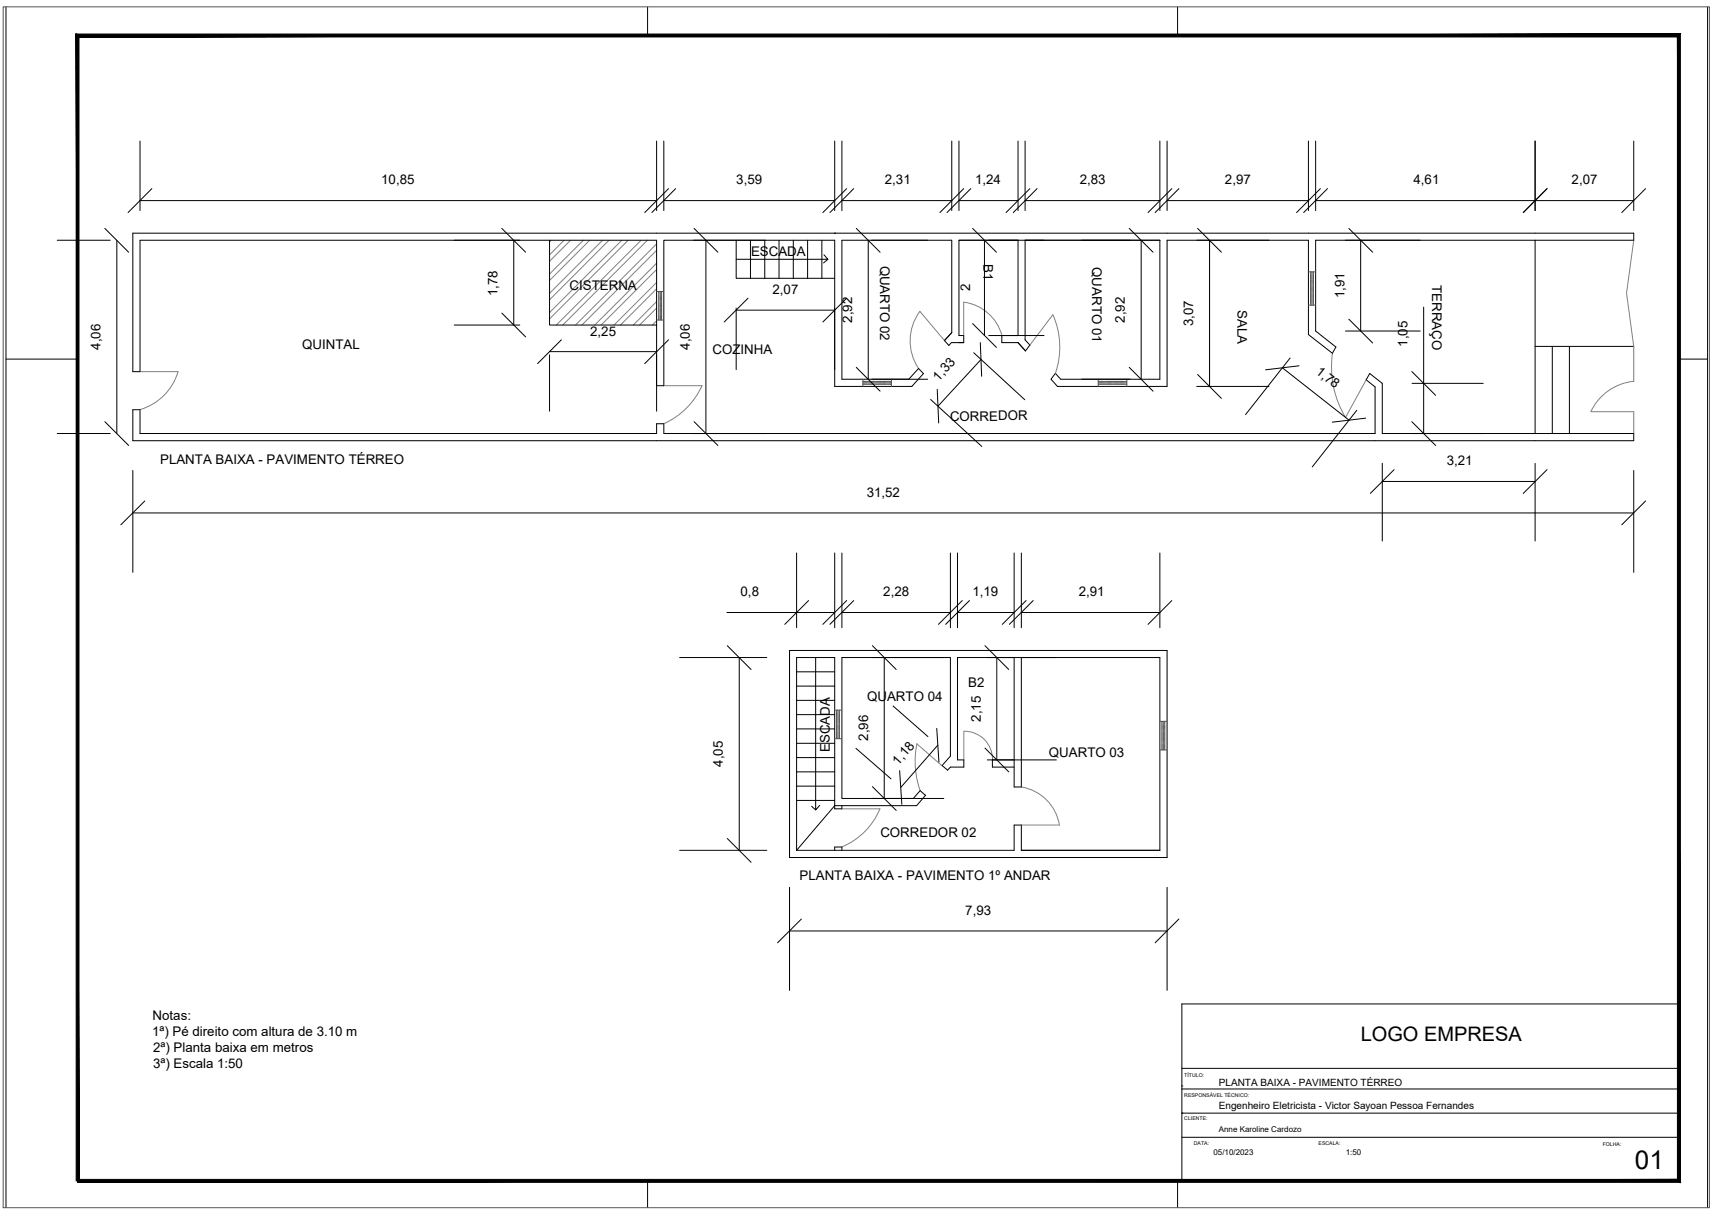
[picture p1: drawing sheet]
<svg xmlns="http://www.w3.org/2000/svg" width="594mm" height="420mm" viewBox="0 0 594 420" stroke-linecap="round" stroke-linejoin="round" font-family="sans-serif">
<!-- layer: PAREDES -->
<g fill="none" stroke="#000" stroke-width=".35">
<path d="M48.6 48.9v24.2M227.7 48.9v24.2M230.2 48.9v24.2M289.5 48.9v24.2M292 48.9v24.2M330.1 48.9v24.2M332.6 48.9v24.2M353.1 48.9v24.2M355.5 48.9v24.2M402.3 48.9v24.2M404.7 48.9v24.2M453.8 48.9v24.2"/>
<path d="M456.3 48.9v24.2M532.4 48.9v24.2M566.6 48.9v24.2M48.6 69.6h179.1M230.2 69.6h59.3M292 69.6h38.1M332.6 69.6h20.5M355.5 69.6h46.8M404.7 69.6h49.1M456.3 69.6h110.3M19.9 83.4h18.3M40.5 83.4v67"/>
<path d="M178.2 83.4v29.4M190.6 83.4v29.4h37.1M240.5 83.4h25M244.8 83.4v67M255.3 83.4v13.2h34.2M260.3 83.4v13.2M265.2 83.4v13.2M270.2 83.4v13.2M275.1 83.4v13.2M280.1 83.4v13.2M285 83.4v13.2M285.7 88.4l1.4 1.6h-31.8"/>
<path d="M287.1 90l-1.5 1.2M289.5 80.9h.1M301.1 83.4v48.2M332.6 83.4h69.7v48.2h-34.5l-1.8-2.1-1.5 2.1 2.2 2.5h38v-50.7h49.1v32.7l8.3 6.5M341.4 83.4v33M355.5 83.4v34.5l1.7 1.8-1.6 2.1-2.5-2.9h-5.7v-2.5M395.8 83.4v48.2M419.5 83.4v50.7M471.9 83.4v31.5M532.4 83.4v67M157.5 112.8h22.8M255.3 106.9v21.3"/>
<path d="M255.3 107.6h34.2M342.9 116.4h19.2M353.1 116.4v-33h-20.5v33h1.6v2.5h-4.3l-.8 .9-1.6-1.6 2.6-2.8v-32h-38.1v48.2h29.7M466.6 114.9h25.9M493.7 106.6v43.8M190.6 123.1v19.6M190.6 122h37.1M315.2 131.6l3.4-3.8 1.7 1.8-4.1 4.5h-26.7v-50.7h-59.3v50.4h-2.5M322.7 138.6l17.8 16.3M337.7 122.4l17.7 16.3M340.2 124.7l-14.9 16.2M415 134.1h25.1"/>
<path d="M444.7 127.6l23.1 18.2M447.4 124.2l-15.4 19.6M462.1 122.6l1.2-2.2-7-5.5v-31.5h110.3v-2.5h-520.5v48h2.5v-45.5h179.1v59.3M489.7 133h24.7M532.4 120.2h34.2M538.4 120.2v30.2M544.3 120.2v30.2M19.9 150.4h18.3M230.2 150.2v-3.2h-2.5v3.4h-179.1v-8.2h-2.5v10.7h520.5v-2.5h-87.2v-17.4l-4.4-3.4-1.2 2.2 3.1 2.4v16.2h-246.7M470.5 142.4l-15.4 19.6M46.1 163.2v35.4M46.1 178h520.5"/>
<path d="M479.4 160.7v27M479.4 167h53M532.4 160.7v27M566.6 163.2v35.4M276.3 191.9v25.9M289.5 191.9v25.9M292 191.9v25.9M329.6 191.9v25.9M332.1 191.9v25.9M351.7 191.9v25.9M354.2 191.9v25.9M402.3 191.9v25.9"/>
<path d="M252.1 212.5h37.4M292 212.5h37.6M332.1 212.5h19.6M354.2 212.5h48.1M235.7 228.1h30.2M256.4 228.1v66.9M273.8 225.7h130.9v71.8h-130.9zM276.3 233.1h13.2M276.3 238h13.2M282.9 228.1v52.9l1.4-1.6M306.7 228.1v48.9M345.7 228.1v35.6"/>
<path d="M351.7 228.1v45h2.5v-45M276.3 243h13.2M276.3 247.9h13.2M276.3 252.9h13.2M276.3 257.9h13.2M296.8 259.6l12.2 10.6M309.7 244.9l12.1 10.7M325.2 258.5l-12.8 14.7M276.3 262.8h13.2M276.3 267.8h13.2M276.3 272.8h13.2M276.3 277.7h13.2"/>
<path d="M281.5 279.7l1.4 1.3M292 279.5v1.1h-2.5v-52.5h-13.2v66.9M302.3 277h25M321 276l-1.9-1.7-2.4 2.7h-24.7v-48.9h37.6v34.2l-2.9 3.3 1.9 1.6 1-1.1h4.7v-2.4h-2.2v-35.6h70.2v66.9h-48.1v-8.7h-2.5v8.7h-75.4M321 275.9l-3.1 3.6h-28.4l-13.2 15.5M342.4 263.7h24M344.2 263.4v2.7h7.5M235.7 295h30.2M289.5 295v-1.1h2.5v1.1M273.8 307.8v35.8M404.7 307.8v35.8M273.8 323h130.9"/>
</g>
<!-- layer: PORTAS -->
<g fill="none" stroke="#808080" stroke-width=".35">
<path d="M191.2 83.4l-.6 .6M195.6 83.4l-5 5M197.9 83.4l-7.3 7.2M202.3 83.4l-11.7 11.7M204.5 83.4l-13.9 13.9M209 83.4l-18.4 18.4M211.2 83.4l-20.6 20.6M215.6 83.4l-25 25.1M217.8 83.4l-27.2 27.3M222.3 83.4l-29.4 29.4M224.5 83.4l-29.3 29.4M227.7 84.6l-28.1 28.2"/>
<path d="M227.7 91.3l-21.5 21.5M227.7 98l-14.8 14.8M227.7 86.9l-25.9 25.9M227.7 93.5l-19.2 19.3M566.6 83.4l-2.5 18.3 2.5 18.5v12.1a18.2 18.2 0 0 0-14.9 10.5h14.9v7.6M227.7 104.6l-8.1 8.2M227.7 111.3l-1.4 1.5M227.7 100.2l-12.5 12.6M227.7 106.9l-5.9 5.9M327.5 118.2l-8.5-10.2a17.2 17.2 0 0 0-.4 19.9M347.5 116.4a15.9 15.9 0 0 0-13.3-11.6v11.6M365.1 109.2l-7.9 10.5"/>
<path d="M365.2 109.2a27.9 27.9 0 0 1 .8 20.3M48.6 128.9h13.2a19.4 19.4 0 0 1-13.2 13.2M230.2 133.8h13.3a26.5 26.5 0 0 1-13.2 13.2M462.1 122.6a33.9 33.9 0 0 0 4.5 22.2l7.2-13M318 258.1l8.7 7.6M318 258a30.5 30.5 0 0 0 1.1 16.3M334.3 253.7v10M334.3 253.7a9.7 9.7 0 0 1 9.9 9.9M354.2 273a16 16 0 0 1 13.2 13.3h-13.2M292 280.6h13.2a24.4 24.4 0 0 1-13.2 13.2"/>
</g>
<!-- layer: JANELA -->
<g fill="none" stroke="#545454" stroke-width=".35">
<path d="M1.1 2.4h591.7v416.6h-591.7zM453.8 94.3h2.5M454.5 94.3v11.6M455 94.3v11.6M455.5 94.3v11.6M227.8 111h2.4M227.8 101.1h2.4M228.5 101.1v9.9M229 101.1v9.9M229.4 101.1v9.9M453.8 105.9h2.5M299.3 132.8h9.9"/>
<path d="M299.3 133.3h9.9M299.3 132.3h9.9M299.3 131.6v2.5M309.2 131.6v2.5M380.9 131.6v2.5M380.9 132.8h9.9M380.9 133.3h9.9M380.9 132.3h9.9M390.8 131.6v2.5M289.4 256.3h2.4M289.4 246.4h2.4M290.1 246.4v9.9"/>
<path d="M290.6 246.4v9.9M291.1 246.4v9.9M402.2 250.3h2.5M403 250.3v9.9M403.4 250.3v9.9M403.9 250.3v9.9M402.2 260.2h2.5"/>
</g>
<!-- layer: ARQ-FOLHA -->
<g fill="none" stroke="#000" stroke-width=".35">
<path d="M2.1 2.4v416.6M224.6 2.4v9.9M408.4 2.4v9.9M592.2 2.4v416.6M2.1 124.6h24.8M582.3 124.6h9.9M582.3 348.3h-172.4v61.4M409.9 376.8h.1M409.9 377.8h172.4M409.9 370.7h172.4M409.9 386.2h.1M409.9 394.6h172.4"/>
<path d="M409.9 386.2h172.4M224.6 409.7v9.3M408.4 409.7v9.3"/>
</g>
<path d="M26.9 409.2v1l554.8-1zM26.9 410.2l554.8-1 1.1 1zM581.7 12.8v396.4l1.1 1zM581.7 12.8l1.1-1v398.4zM27.4 12.8h554.3l1.1-1zM26.4 11.8h556.4l-555.4 1zM26.4 11.8l1 397.9v-396.9zM26.4 11.8l1 397.9h-1z" fill="#000" stroke="#000" stroke-width=".35"/>
<!-- layer: 0 -->
<g fill="none" stroke="#000" stroke-width=".35">
<path d="M36.4 79.2l8.2 8.3M52.7 65.4l-8.3 8.3M174 79.2l8.3 8.3M231.9 65.4l-8.3 8.3M234.3 65.4l-8.2 8.3M240.7 79.2l8.3 8.3M293.6 65.4l-8.2 8.3M296.1 65.4l-8.3 8.3M297 79.2l8.2 8.3M334.2 65.4l-8.2 8.3M336.7 65.4l-8.3 8.3M337.3 79.2l8.3 8.3"/>
<path d="M357.2 65.4l-8.3 8.3M359.7 65.4l-8.3 8.3M391.6 79.2l8.3 8.3M406.4 65.4l-8.3 8.3M408.9 65.4l-8.3 8.3M415.3 79.2l8.3 8.3M457.9 65.4l-8.2 8.3M460.4 65.4l-8.3 8.3M467.8 79.2l8.2 8.3M536.5 65.4l-8.2 8.3M570.7 65.4l-8.3 8.3M174 108.6l8.3 8.3"/>
<path d="M194.7 117.9l-8.3 8.3M231.9 117.9l-8.3 8.3M259.4 103.5l-8.2 8.2M293.6 103.5l-8.2 8.2M337.3 112.3l8.3 8.2M340 118.9l.4 11.7M467.8 110.7l8.2 8.3M297 127.5l8.2 8.2M325 135.1l.5 11.7M391.6 127.5l8.3 8.2M415.3 129.9l8.3 8.3M450.5 126.9l-11.6 1.4"/>
<path d="M489.6 128.9l8.3 8.3M36.4 146.3l8.2 8.3M240.7 146.3l8.3 8.3M473.6 145.1l-11.6 1.4M489.6 146.3l8.3 8.3M50.2 173.8l-8.3 8.3M483.5 162.9l-8.3 8.3M536.5 162.9l-8.2 8.3M570.7 173.8l-8.3 8.3M280.4 208.4l-8.2 8.2M293.6 208.4l-8.2 8.2M296.1 208.4l-8.3 8.2"/>
<path d="M333.7 208.4l-8.2 8.2M336.2 208.4l-8.2 8.2M355.9 208.4l-8.3 8.2M358.3 208.4l-8.2 8.2M406.4 208.4l-8.3 8.2M252.2 224l8.3 8.3M302.6 224l8.2 8.3M341.6 224l8.2 8.3M324.9 252.7l.7 11.7M341.6 259.5l8.2 8.3M302.6 272.9l8.2 8.3M312 267.4l.8 11.7"/>
<path d="M252.2 290.9l8.3 8.3M277.9 318.9l-8.2 8.2M408.9 318.9l-8.3 8.2"/>
</g>
<text font-size="9" x="567" y="405.5">01</text>
<text font-size="6.9" x="471.9" y="361.1">LOGO EMPRESA</text>
<g font-size="4.6">
<text x="132.2" y="64">10,85</text>
<text x="255.4" y="64">3,59</text>
<text x="306.9" y="64">2,31</text>
<text x="338.2" y="64">1,24</text>
<text x="374.4" y="64">2,83</text>
<text x="424.8" y="64">2,97</text>
<text x="490.2" y="64">4,61</text>
<text x="545" y="64">2,07</text>
<text x="260.5" y="89">ESCADA</text>
<text x="305.3" y="92.1" transform="rotate(90 305.3 92.1)">QUARTO 02</text>
<text x="341" y="91.6" transform="rotate(90 341 91.6)">B1</text>
<text x="378.7" y="92.7" transform="rotate(90 378.7 92.7)">QUARTO 01</text>
<text x="197.5" y="100.7">CISTERNA</text>
<text x="267.9" y="102">2,07</text>
<text x="336.5" y="101.1" transform="rotate(-90 336.5 101.1)">2</text>
<text x="496.7" y="99" transform="rotate(90 496.7 99)">TERRAÇO</text>
<text x="172.6" y="102.7" transform="rotate(-90 172.6 102.7)">1,78</text>
<text x="429.2" y="107.6" transform="rotate(90 429.2 107.6)">SALA</text>
<text x="466.3" y="103.4" transform="rotate(-90 466.3 103.4)">1,91</text>
<text x="295.5" y="111.9" transform="rotate(-90 295.5 111.9)">2,92</text>
<text x="390.1" y="111.9" transform="rotate(-90 390.1 111.9)">2,92</text>
<text x="413.9" y="113.2" transform="rotate(-90 413.9 113.2)">3,07</text>
<text x="204.7" y="116.4">2,25</text>
<text x="34.9" y="121.3" transform="rotate(-90 34.9 121.3)">4,06</text>
<text x="104.8" y="121.2">QUINTAL</text>
<text x="239.2" y="121.3" transform="rotate(-90 239.2 121.3)">4,06</text>
<text x="247.1" y="123">COZINHA</text>
<text x="488.1" y="120.3" transform="rotate(-90 488.1 120.3)">1,05</text>
<text x="456.1" y="129.4" transform="rotate(38 456.1 129.4)">1,78</text>
<text x="325.5" y="132.4" transform="rotate(-47 325.5 132.4)">1,33</text>
<text x="329.5" y="146.1" transform="rotate(-1 329.5 146.1)">CORREDOR</text>
<text x="55.5" y="161">PLANTA BAIXA - PAVIMENTO TÉRREO</text>
<text x="501.7" y="161.5">3,21</text>
<text x="300.6" y="172.3">31,52</text>
<text x="256.8" y="206.9">0,8</text>
<text x="306.3" y="206.9">2,28</text>
<text x="337.3" y="206.9">1,19</text>
<text x="374.1" y="206.9">2,91</text>
<text x="335.8" y="238.3">B2</text>
<text x="300.7" y="243.2">QUARTO 04</text>
<text x="340.1" y="250.4" transform="rotate(-90 340.1 250.4)">2,15</text>
<text x="301.1" y="257" transform="rotate(-90 301.1 257)">2,96</text>
<text x="287.8" y="260.9" transform="rotate(-90 287.8 260.9)">ESCADA</text>
<text x="363.8" y="262.6">QUARTO 03</text>
<text x="250.7" y="266" transform="rotate(-90 250.7 266)">4,05</text>
<text x="311.5" y="265.7" transform="rotate(-49 311.5 265.7)">1,18</text>
<text x="305.3" y="290.5">CORREDOR 02</text>
<text x="277.3" y="305.3">PLANTA BAIXA - PAVIMENTO 1º ANDAR</text>
<text x="334.8" y="317.4">7,93</text>
<text x="52.9" y="354">Notas:</text>
<text x="52.7" y="359.6">1ª) Pé direito com altura de 3.10 m</text>
<text x="53.1" y="365.1">2ª) Planta baixa em metros</text>
<text x="53.1" y="370.7">3ª) Escala 1:50</text>
</g>
<g font-size="3.5">
<text x="422.7" y="376.7">PLANTA BAIXA - PAVIMENTO TÉRREO</text>
<text x="422.7" y="384.7">Engenheiro Eletricista - Victor Sayoan Pessoa Fernandes</text>
</g>
<g font-size="2.8">
<text x="422.7" y="392.8">Anne Karoline Cardozo</text>
<text x="420.8" y="400.6">05/10/2023</text>
<text x="466.7" y="400.6">1:50</text>
</g>
<g font-size="1.8">
<text x="410.7" y="373.5">TÍTULO:</text>
<text x="410.7" y="380.7">RESPONSÁVEL TÉCNICO:</text>
<text x="410.7" y="388.7">CLIENTE:</text>
<text x="414" y="397.2">DATA:</text>
<text x="457.3" y="397.2">ESCALA:</text>
<text x="555.8" y="397.7">FOLHA:</text>
</g>
</svg>
